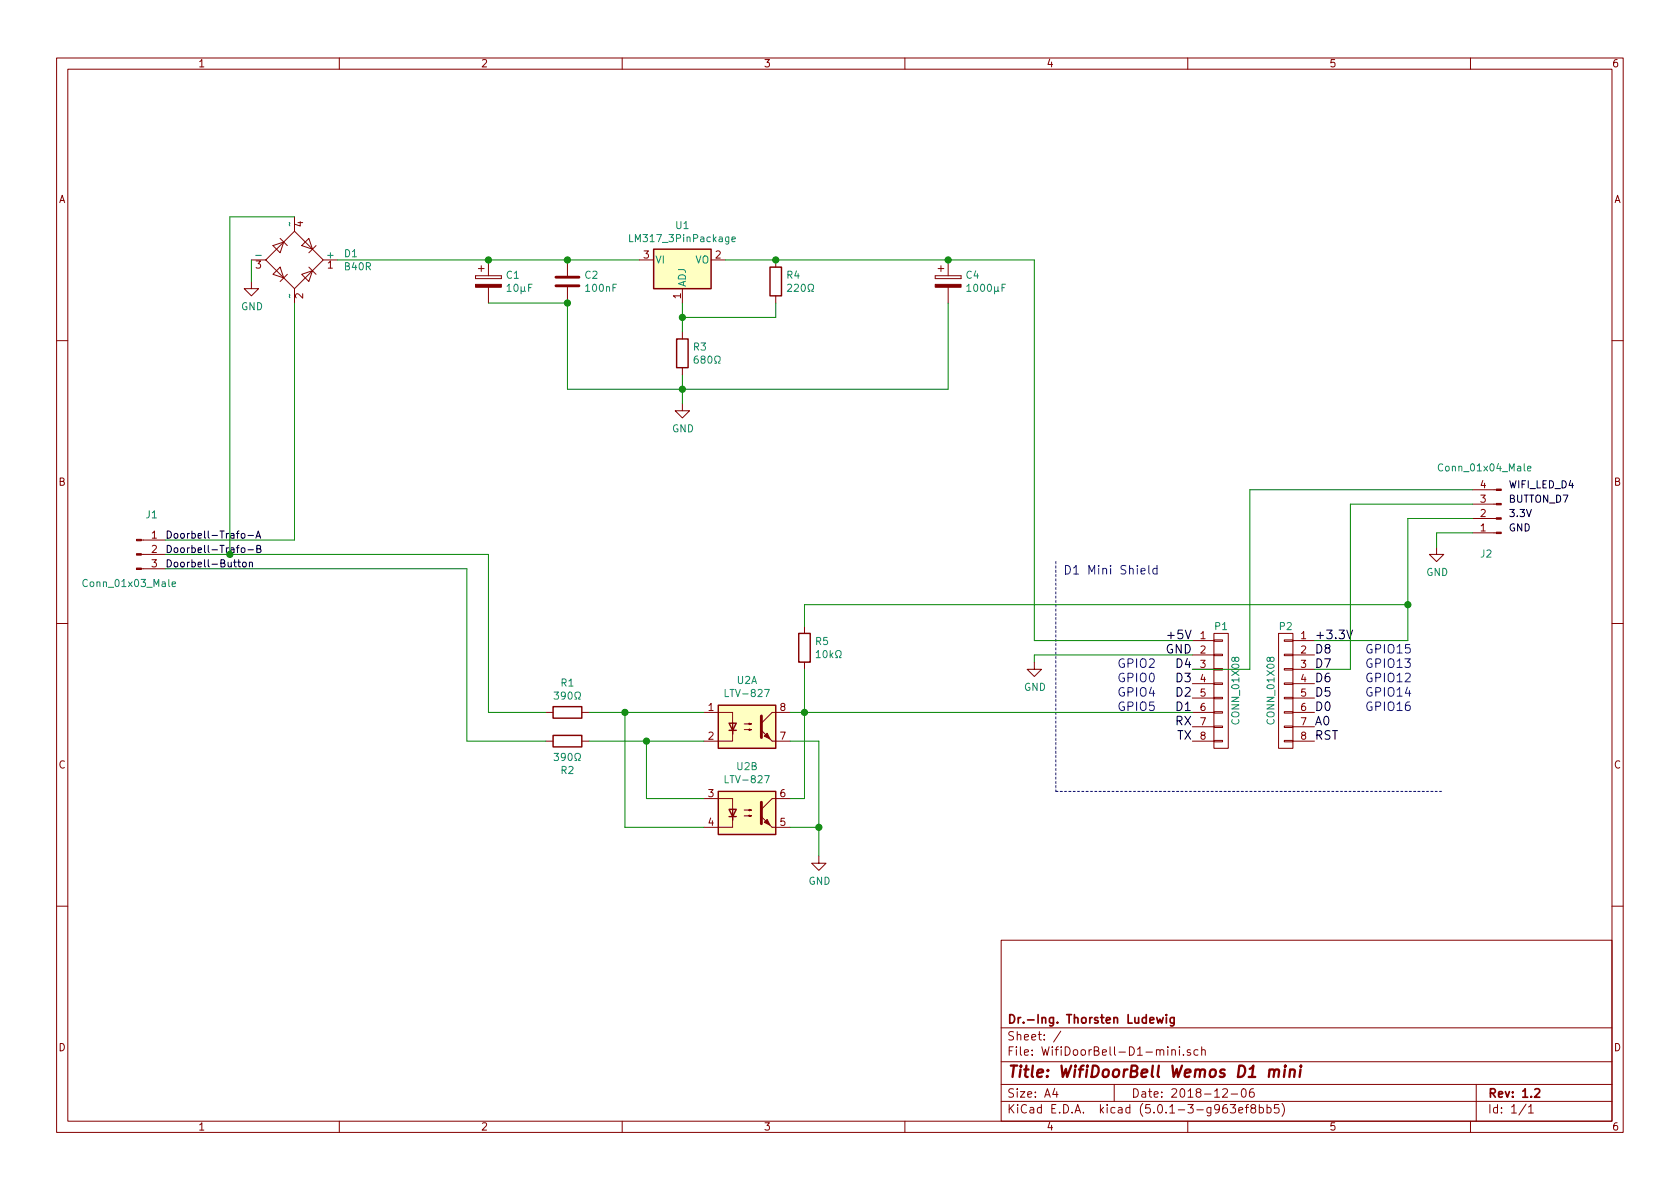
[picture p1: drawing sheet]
EESchema Schematic File Version 4
LIBS:WifiDoorBell-D1-mini-cache
EELAYER 26 0
EELAYER END
$Descr A4 11693 8268
encoding utf-8
Sheet 1 1
Title "WifiDoorBell Wemos D1 mini"
Date "2018-12-06"
Rev "1.2"
Comp "Dr.-Ing. Thorsten Ludewig"
Comment1 ""
Comment2 ""
Comment3 ""
Comment4 ""
$EndDescr
$Comp
L WifiDoorBell-D1-mini-rescue:CONN_01X08 P1
U 1 1
P 8500 4800
F 0 "P1" H 8500 5250 50  0000 C CNN
F 1 "CONN_01X08" V 8600 4800 50  0000 C CNN
F 2 "D1_mini:D1_mini_Pin_Header" H 8500 4800 50  0001 C CNN
F 3 "" H 8500 4800 50  0000 C CNN
	1    8500 4800
	1    0    0    -1  
$EndComp
$Comp
L WifiDoorBell-D1-mini-rescue:CONN_01X08 P2
U 1 1
P 8950 4800
F 0 "P2" H 8950 5250 50  0000 C CNN
F 1 "CONN_01X08" V 9050 4800 50  0000 C CNN
F 2 "D1_mini:D1_mini_Pin_Header" H 8950 4800 50  0001 C CNN
F 3 "" H 8950 4800 50  0000 C CNN
	1    8950 4800
	-1   0    0    -1  
$EndComp
Text Label 8300 4450 2    60   ~ 0
+5V
Text Label 8300 4550 2    60   ~ 0
GND
Text Label 8300 4650 2    60   ~ 0
D4
Text Label 8300 4750 2    60   ~ 0
D3
Text Label 8300 4850 2    60   ~ 0
D2
Text Label 8300 4950 2    60   ~ 0
D1
Text Label 8300 5050 2    60   ~ 0
RX
Text Label 8300 5150 2    60   ~ 0
TX
Text Label 9150 4450 0    60   ~ 0
+3.3V
Text Label 9150 4550 0    60   ~ 0
D8
Text Label 9150 4650 0    60   ~ 0
D7
Text Label 9150 4750 0    60   ~ 0
D6
Text Label 9150 4850 0    60   ~ 0
D5
Text Label 9150 4950 0    60   ~ 0
D0
Text Label 9150 5050 0    60   ~ 0
A0
Text Label 9150 5150 0    60   ~ 0
RST
Text Notes 8050 4650 2    60   ~ 0
GPIO2
Text Notes 8050 4750 2    60   ~ 0
GPIO0
Text Notes 8050 4850 2    60   ~ 0
GPIO4
Text Notes 8050 4950 2    60   ~ 0
GPIO5
Text Notes 9500 4550 0    60   ~ 0
GPIO15
Text Notes 9500 4650 0    60   ~ 0
GPIO13
Text Notes 9500 4750 0    60   ~ 0
GPIO12
Text Notes 9500 4850 0    60   ~ 0
GPIO14
Text Notes 9500 4950 0    60   ~ 0
GPIO16
Wire Notes Line
	7350 3900 7350 5500
Wire Notes Line
	7350 5500 10050 5500
Text Notes 7400 4000 0    60   ~ 0
D1 Mini Shield
$Comp
L Diode_Bridge:B40R D1
U 1 1
P 2050 1800
F 0 "D1" H 2391 1846 50  0000 L CNN
F 1 "B40R" H 2391 1755 50  0000 L CNN
F 2 "Diode_THT:Diode_Bridge_Round_D9.0mm" H 2200 1925 50  0001 L CNN
F 3 "https://diotec.com/tl_files/diotec/files/pdf/datasheets/b40r.pdf" H 2050 1800 50  0001 C CNN
	1    2050 1800
	1    0    0    -1  
$EndComp
$Comp
L Device:CP C1
U 1 1
P 3400 1950
F 0 "C1" H 3518 1996 50  0000 L CNN
F 1 "10µF" H 3518 1905 50  0000 L CNN
F 2 "Capacitor_THT:CP_Radial_D5.0mm_P2.50mm" H 3438 1800 50  0001 C CNN
F 3 "~" H 3400 1950 50  0001 C CNN
	1    3400 1950
	1    0    0    -1  
$EndComp
$Comp
L Device:C C2
U 1 1
P 3950 1950
F 0 "C2" H 4065 1996 50  0000 L CNN
F 1 "100nF" H 4065 1905 50  0000 L CNN
F 2 "Capacitor_THT:C_Rect_L9.0mm_W2.5mm_P7.50mm_MKT" H 3988 1800 50  0001 C CNN
F 3 "~" H 3950 1950 50  0001 C CNN
	1    3950 1950
	1    0    0    -1  
$EndComp
$Comp
L Device:CP C4
U 1 1
P 6600 1950
F 0 "C4" H 6718 1996 50  0000 L CNN
F 1 "1000µF" H 6718 1905 50  0000 L CNN
F 2 "Capacitor_THT:CP_Radial_D5.0mm_P2.50mm" H 6638 1800 50  0001 C CNN
F 3 "~" H 6600 1950 50  0001 C CNN
	1    6600 1950
	1    0    0    -1  
$EndComp
Wire Wire Line
	2350 1800 3400 1800
Wire Wire Line
	3400 1800 3950 1800
Connection ~ 3400 1800
Wire Wire Line
	3950 1800 4450 1800
Connection ~ 3950 1800
Wire Wire Line
	3400 2100 3950 2100
$Comp
L power:GND #PWR01
U 1 1
P 1750 1950
F 0 "#PWR01" H 1750 1700 50  0001 C CNN
F 1 "GND" H 1755 1777 50  0000 C CNN
F 2 "" H 1750 1950 50  0001 C CNN
F 3 "" H 1750 1950 50  0001 C CNN
	1    1750 1950
	1    0    0    -1  
$EndComp
Wire Wire Line
	1750 1800 1750 1950
$Comp
L power:GND #PWR04
U 1 1
P 7200 4600
F 0 "#PWR04" H 7200 4350 50  0001 C CNN
F 1 "GND" H 7205 4427 50  0000 C CNN
F 2 "" H 7200 4600 50  0001 C CNN
F 3 "" H 7200 4600 50  0001 C CNN
	1    7200 4600
	1    0    0    -1  
$EndComp
Wire Wire Line
	8300 4550 7200 4550
Wire Wire Line
	7200 4550 7200 4600
Wire Wire Line
	6600 1800 7200 1800
Wire Wire Line
	7200 1800 7200 4450
Connection ~ 6600 1800
Wire Wire Line
	8300 4450 7200 4450
$Comp
L Isolator:LTV-827 U2
U 1 1
P 5200 5050
F 0 "U2" H 5200 5375 50  0000 C CNN
F 1 "LTV-827" H 5200 5284 50  0000 C CNN
F 2 "Package_DIP:DIP-8_W7.62mm" H 5000 4850 50  0001 L CIN
F 3 "http://optoelectronics.liteon.com/upload/download/DS-70-96-0016/LTV-8X7%20series%20201610%20.pdf" H 5200 5050 50  0001 L CNN
	1    5200 5050
	1    0    0    -1  
$EndComp
$Comp
L Isolator:LTV-827 U2
U 2 1
P 5200 5650
F 0 "U2" H 5200 5975 50  0000 C CNN
F 1 "LTV-827" H 5200 5884 50  0000 C CNN
F 2 "Package_DIP:DIP-8_W7.62mm" H 5000 5450 50  0001 L CIN
F 3 "http://optoelectronics.liteon.com/upload/download/DS-70-96-0016/LTV-8X7%20series%20201610%20.pdf" H 5200 5650 50  0001 L CNN
	2    5200 5650
	1    0    0    -1  
$EndComp
$Comp
L power:GND #PWR03
U 1 1
P 5700 5950
F 0 "#PWR03" H 5700 5700 50  0001 C CNN
F 1 "GND" H 5705 5777 50  0000 C CNN
F 2 "" H 5700 5950 50  0001 C CNN
F 3 "" H 5700 5950 50  0001 C CNN
	1    5700 5950
	1    0    0    -1  
$EndComp
Wire Wire Line
	5700 5950 5700 5750
Wire Wire Line
	5700 5750 5500 5750
Wire Wire Line
	5700 5750 5700 5150
Wire Wire Line
	5700 5150 5500 5150
Connection ~ 5700 5750
Wire Wire Line
	8300 4950 5600 4950
Wire Wire Line
	5500 5550 5600 5550
Wire Wire Line
	5600 5550 5600 4950
Connection ~ 5600 4950
Wire Wire Line
	5600 4950 5500 4950
$Comp
L Device:R R5
U 1 1
P 5600 4500
F 0 "R5" H 5670 4546 50  0000 L CNN
F 1 "10kΩ" H 5670 4455 50  0000 L CNN
F 2 "Resistor_THT:R_Axial_DIN0204_L3.6mm_D1.6mm_P2.54mm_Vertical" V 5530 4500 50  0001 C CNN
F 3 "~" H 5600 4500 50  0001 C CNN
	1    5600 4500
	1    0    0    -1  
$EndComp
Wire Wire Line
	5600 4950 5600 4650
Wire Wire Line
	5600 4350 5600 4200
Wire Wire Line
	5600 4200 9800 4200
Wire Wire Line
	9800 4200 9800 4450
Wire Wire Line
	9800 4450 9150 4450
Wire Wire Line
	4900 5150 4500 5150
Wire Wire Line
	4500 5150 4500 5550
Wire Wire Line
	4500 5550 4900 5550
$Comp
L Device:R R1
U 1 1
P 3950 4950
F 0 "R1" V 3743 4950 50  0000 C CNN
F 1 "390Ω" V 3834 4950 50  0000 C CNN
F 2 "Resistor_THT:R_Axial_DIN0204_L3.6mm_D1.6mm_P2.54mm_Vertical" V 3880 4950 50  0001 C CNN
F 3 "~" H 3950 4950 50  0001 C CNN
	1    3950 4950
	0    1    1    0   
$EndComp
$Comp
L Device:R R2
U 1 1
P 3950 5150
F 0 "R2" V 3743 5150 50  0000 C CNN
F 1 "390Ω" V 3834 5150 50  0000 C CNN
F 2 "Resistor_THT:R_Axial_DIN0204_L3.6mm_D1.6mm_P2.54mm_Vertical" V 3880 5150 50  0001 C CNN
F 3 "~" H 3950 5150 50  0001 C CNN
	1    3950 5150
	0    -1   -1   0   
$EndComp
Wire Wire Line
	4100 4950 4350 4950
Wire Wire Line
	4100 5150 4500 5150
Connection ~ 4500 5150
Wire Wire Line
	4900 5750 4350 5750
Wire Wire Line
	4350 5750 4350 4950
Connection ~ 4350 4950
Wire Wire Line
	4350 4950 4900 4950
$Comp
L Connector:Conn_01x03_Male J1
U 1 1
P 950 3850
F 0 "J1" H 1056 4128 50  0000 C CNN
F 1 "Conn_01x03_Male" H 900 3650 50  0000 C CNN
F 2 "TerminalBlock_TE-Connectivity:TerminalBlock_TE_282834-3_1x03_P2.54mm_Horizontal" H 950 3850 50  0001 C CNN
F 3 "~" H 950 3850 50  0001 C CNN
	1    950  3850
	1    0    0    -1  
$EndComp
Wire Wire Line
	2050 1500 1600 1500
Wire Wire Line
	3400 3850 3400 4950
Wire Wire Line
	3400 4950 3800 4950
Wire Wire Line
	1150 3950 3250 3950
Wire Wire Line
	3250 3950 3250 5150
Wire Wire Line
	3250 5150 3800 5150
Text Label 1150 3950 0    50   ~ 0
Doorbell-Button
Text Label 1150 3750 0    50   ~ 0
Doorbell-Trafo-A
Text Label 1150 3850 0    50   ~ 0
Doorbell-Trafo-B
$Comp
L Regulator_Linear:LM317_3PinPackage U1
U 1 1
P 4750 1800
F 0 "U1" H 4750 2042 50  0000 C CNN
F 1 "LM317_3PinPackage" H 4750 1951 50  0000 C CNN
F 2 "Package_TO_SOT_THT:TO-220-3_Vertical" H 4750 2050 50  0001 C CIN
F 3 "http://www.ti.com/lit/ds/symlink/lm317.pdf" H 4750 1800 50  0001 C CNN
	1    4750 1800
	1    0    0    -1  
$EndComp
$Comp
L Device:R R4
U 1 1
P 5400 1950
F 0 "R4" H 5470 1996 50  0000 L CNN
F 1 "220Ω" H 5470 1905 50  0000 L CNN
F 2 "Resistor_THT:R_Axial_DIN0204_L3.6mm_D1.6mm_P2.54mm_Vertical" V 5330 1950 50  0001 C CNN
F 3 "~" H 5400 1950 50  0001 C CNN
	1    5400 1950
	1    0    0    -1  
$EndComp
$Comp
L Device:R R3
U 1 1
P 4750 2450
F 0 "R3" H 4820 2496 50  0000 L CNN
F 1 "680Ω" H 4820 2405 50  0000 L CNN
F 2 "Resistor_THT:R_Axial_DIN0204_L3.6mm_D1.6mm_P2.54mm_Vertical" V 4680 2450 50  0001 C CNN
F 3 "~" H 4750 2450 50  0001 C CNN
	1    4750 2450
	1    0    0    -1  
$EndComp
$Comp
L power:GND #PWR02
U 1 1
P 4750 2800
F 0 "#PWR02" H 4750 2550 50  0001 C CNN
F 1 "GND" H 4755 2627 50  0000 C CNN
F 2 "" H 4750 2800 50  0001 C CNN
F 3 "" H 4750 2800 50  0001 C CNN
	1    4750 2800
	1    0    0    -1  
$EndComp
Wire Wire Line
	4750 2600 4750 2700
Wire Wire Line
	4750 2100 4750 2200
Wire Wire Line
	5050 1800 5400 1800
Connection ~ 5400 1800
Wire Wire Line
	5400 2100 5400 2200
Wire Wire Line
	5400 2200 4750 2200
Connection ~ 4750 2200
Wire Wire Line
	4750 2200 4750 2300
Wire Wire Line
	3950 2100 3950 2700
Wire Wire Line
	3950 2700 4750 2700
Connection ~ 3950 2100
Connection ~ 4750 2700
Wire Wire Line
	4750 2700 4750 2800
Wire Wire Line
	5400 1800 6600 1800
Wire Wire Line
	6600 2700 6600 2100
Wire Wire Line
	4750 2700 6600 2700
Wire Wire Line
	1150 3850 1600 3850
Wire Wire Line
	2050 3750 2050 2100
Wire Wire Line
	1150 3750 2050 3750
Wire Wire Line
	1600 1500 1600 3850
Connection ~ 1600 3850
Wire Wire Line
	1600 3850 3400 3850
$Comp
L Connector:Conn_01x04_Male J2
U 1 1
P 10450 3600
F 0 "J2" H 10600 3850 50  0000 R CNN
F 1 "Conn_01x04_Male" H 10900 3250 50  0000 R CNN
F 2 "TerminalBlock_TE-Connectivity:TerminalBlock_TE_282834-4_1x04_P2.54mm_Horizontal" H 10450 3600 50  0001 C CNN
F 3 "~" H 10450 3600 50  0001 C CNN
	1    10450 3600
	-1   0    0    1   
$EndComp
Wire Wire Line
	9800 4200 9800 3600
Wire Wire Line
	9800 3600 10250 3600
Connection ~ 9800 4200
$Comp
L power:GND #PWR05
U 1 1
P 10000 3800
F 0 "#PWR05" H 10000 3550 50  0001 C CNN
F 1 "GND" H 10005 3627 50  0000 C CNN
F 2 "" H 10000 3800 50  0001 C CNN
F 3 "" H 10000 3800 50  0001 C CNN
	1    10000 3800
	1    0    0    -1  
$EndComp
Wire Wire Line
	10250 3700 10000 3700
Wire Wire Line
	10000 3700 10000 3800
Wire Wire Line
	10250 3500 9400 3500
Wire Wire Line
	9400 3500 9400 4650
Wire Wire Line
	9400 4650 9150 4650
Wire Wire Line
	10250 3400 8700 3400
Wire Wire Line
	8700 3400 8700 4650
Wire Wire Line
	8700 4650 8300 4650
Text Label 10500 3700 0    50   ~ 0
GND
Text Label 10500 3600 0    50   ~ 0
3.3V
Text Label 10500 3500 0    50   ~ 0
BUTTON_D7
Text Label 10500 3400 0    50   ~ 0
WIFI_LED_D4
$EndSCHEMATC
